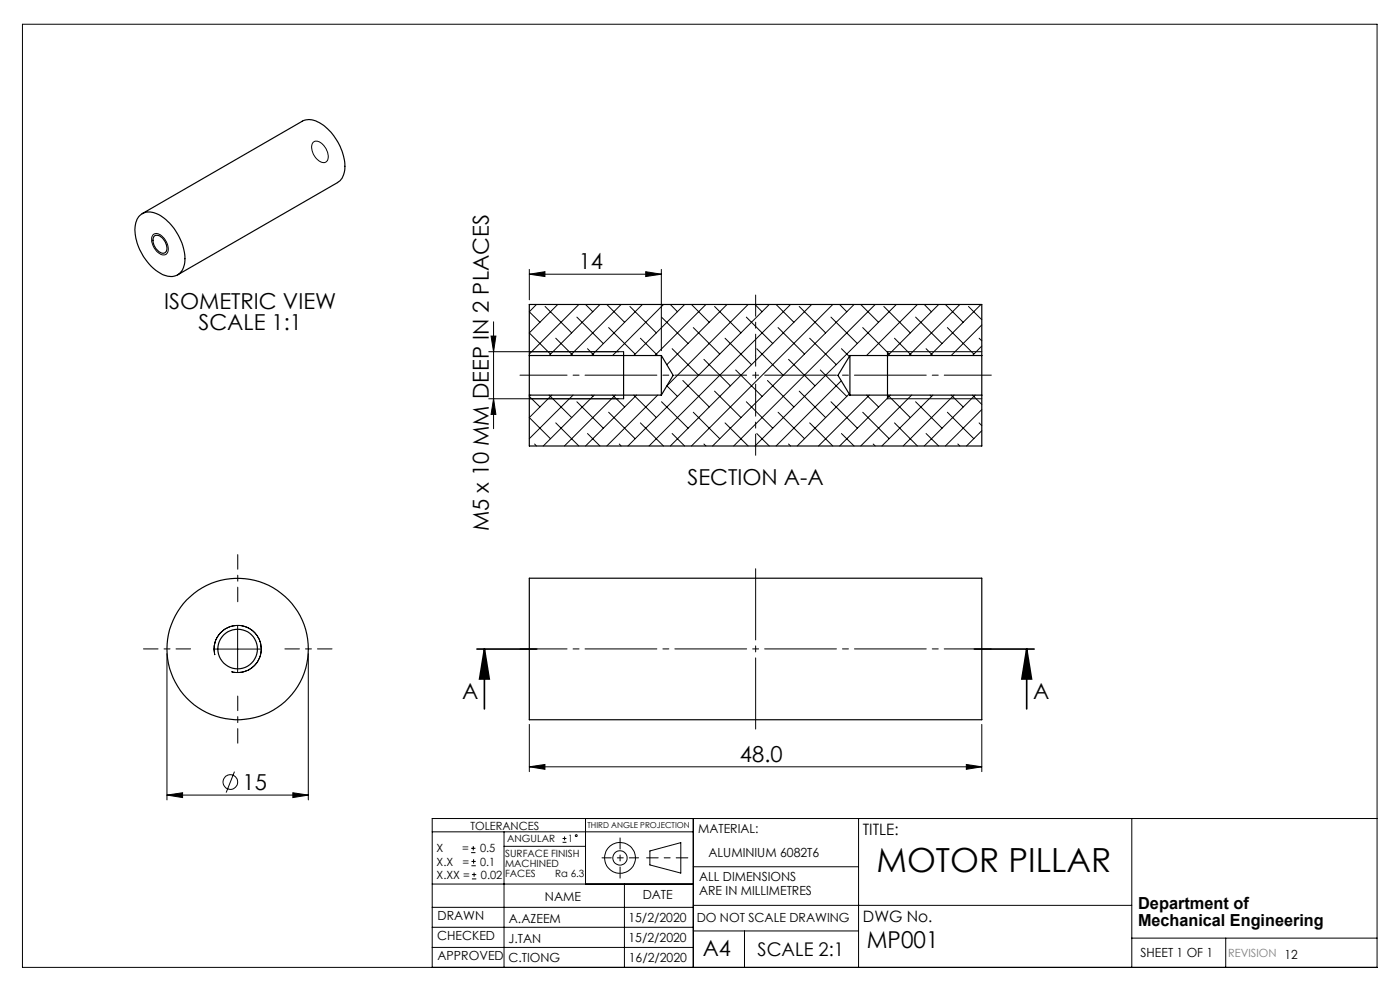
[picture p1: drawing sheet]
<svg xmlns="http://www.w3.org/2000/svg" width="297mm" height="210mm" viewBox="0 0 297 210" stroke-linecap="round" stroke-linejoin="round" font-family="sans-serif">
<g fill="none" stroke="#000" stroke-width=".21">
<path d="M4.8 5.1h287.3v200.1h-287.3zM66.4 30.2a1.73 1.73 0 0 1 2.4 .9 2.63 2.63 0 0 1 .4 3.2 2.11 2.11 0 0 1-2.6-1.3 2.55 2.55 0 0 1-.2-2.8zM32.5 49.8a1.89 1.89 0 0 1 2.5 1.1 2.3 2.3 0 0 1 .1 3.1 2.49 2.49 0 0 1-2.6-1.8l-.3-1v-.8zM112.3 58.2l3.3-.6v1.1zM112.3 57.1v6.5M112.3 58.2h28M137 57.6l3.3 .6-3.3 .5zM140.3 57.1v17.3M103.7 74.6h28.6M104.2 71.3h1l-.5 3.3zM104.7 68.3v22.6M113.8 64.6l-1.5 1.5 2.2 2.3"/>
<path d="M115.6 65l5.7 5.6M117.9 71.7l3.7 3.7M118.3 64.6l-6 6 4.5 4.5M122.4 67.3l5.6 5.6M122.8 64.6l-10.5 10.5M124.2 64.6l1.6 1.5M124.6 74l1.4 1.4M127.3 64.6l-10.8 10.8M128.7 64.6l3.8 3.8M129.1 69.5l5.6 5.6M131.8 64.6l-10.8 10.8M133.6 65l5.6 5.6"/>
<path d="M135.9 71.7l3.6 3.7M136.3 64.6l-10.8 10.8M140.3 67.3l5.7 5.6M140.8 64.6l-10.8 10.8M142.2 64.6l1.5 1.5M142.6 74l5.6 5.6M145.2 64.6l-10.8 10.8M146.7 64.6l3.8 3.8M147.1 69.5l5.6 5.6M149.3 76.2l5.6 5.6M149.8 64.6l-10.9 10.8M151.6 65l5.6 5.6"/>
<path d="M153.8 71.7l5.6 5.7M154.2 64.6l-12.7 12.7M156.1 78.5l5.6 5.6M158.3 67.3l5.6 5.6M158.7 64.6l-17.2 17.3M160.2 64.6l1.5 1.5M160.5 74l5.7 5.6M163.2 64.6l-30 30M164.6 64.6l3.8 3.8M165.1 69.5l5.6 5.6M167.3 76.2l5.6 5.6M167.7 64.6l-30 30"/>
<path d="M169.5 65l5.7 5.6M171.8 71.7l5.6 5.7M172.2 64.6l-30 30M174 78.5l5.6 5.6M176.3 67.3l5.6 5.6M176.7 64.6l-30 30M178.1 64.6l1.5 1.5M178.5 74l1.7 1.6M181.2 64.6l-30 30M182.6 64.6l3.8 3.8M183 69.5l5.6 5.6M185.7 64.6l-30.1 30"/>
<path d="M187.5 65l5.6 5.6M188.3 74.6h20M189.8 71.7l3.6 3.7M190.1 64.6l-29.9 30M194.2 67.3l5.6 5.6M194.6 64.6l-10.8 10.8M196.1 64.6l1.5 1.5M196.5 74l1.4 1.4M199.1 64.6l-10.8 10.8M200.6 64.6l3.7 3.8M201 69.5l5.6 5.6M203.6 64.6l-10.8 10.8"/>
<path d="M205.5 65l2.8 2.8M207.7 71.7l.6 .6M208.1 64.6l-10.8 10.8M208.3 68.9l-6.5 6.5M208.3 73.4l-2 2M103.7 84.6h28.6M104.7 84.6l.5 3.3h-1zM112.6 83.8l-.3 .3 2.2 2.2M113.4 94.2l.4 .4M116.5 83.8l4.8 4.8M117.1 83.8l-4.8 4.8 4.5 4.5M117.9 89.7l4.9 4.9"/>
<path d="M121.6 83.8l-9.3 9.3M122.4 85.2l5.6 5.6M124.6 92l2.7 2.6M125.5 83.8l.3 .3M126 83.8l-10.7 10.8M129.1 87.4l5.6 5.7M130 83.8l2.5 2.5M130.5 83.8l-10.8 10.8M131.4 94.2l.4 .4M134.4 83.8l4.8 4.8M135 83.8l-10.8 10.8M135.9 89.7l4.9 4.9"/>
<path d="M139.5 83.8l-10.8 10.8M140.3 85.2l5.7 5.6M141.5 81.8l2.2 2.3M142.6 92l2.6 2.6M144.9 80.7l5.6 5.6M147.1 87.4l5.6 5.7M149.3 94.2l.5 .4M151.6 83l5.6 5.6M153.8 89.7l4.9 4.9M158.3 85.2l5.6 5.6M160.5 92l2.7 2.6M162.8 80.7l5.6 5.6"/>
<path d="M165.1 87.4l5.6 5.7M167.3 94.2l.4 .4M169.5 83l5.7 5.6M171.8 89.7l4.9 4.9M176.3 85.2l5.6 5.6M178.5 80.8l-13.9 13.8M178.5 92l2.7 2.6M180.2 83.6l-11.1 11M183 87.4l5.6 5.7M183.8 83.8l2.6 2.5M184.4 83.8l-10.8 10.8M185.2 94.2l.5 .4"/>
<path d="M188.3 84.6h20M188.3 83.8l4.8 4.8M188.9 83.8l-10.8 10.8M189.8 89.7l4.8 4.9M193.4 83.8l-10.8 10.8M194.2 85.2l5.6 5.6M196.5 92l2.6 2.6M197.3 83.8l.3 .3M197.9 83.8l-10.8 10.8M201 87.4l5.6 5.7M201.8 83.8l2.5 2.5M202.4 83.8l-10.8 10.8"/>
<path d="M203.2 94.2l.4 .4M206.3 83.8l2 2M206.9 83.8l-10.8 10.8M207.7 89.7l.6 .6M208.3 86.9l-7.7 7.7M208.3 91.4l-3.3 3.2M35.4 138.7v31M45.4 137.7h10M45.6 139a5 5 0 0 1 4.4-6.3 5 5 0 0 1 5.4 5.4 5 5 0 0 1-6.3 4.4M50.4 132.7v10M65.4 138.7v31M112.3 153.7v10"/>
<path d="M208.3 153.7v10M35.4 168.7l3.3-.5v1zM35.4 168.7h30M49.7 163.7l-1.7 4.4M62.1 168.2l3.3 .5-3.3 .5zM91.7 176.5h55.4M99.9 179.9h1M100.4 179.5v.9M106.9 176.5v28.7M106.9 179.5h17.3M112.3 162.7l3.3-.5v1zM112.3 162.7h96"/>
<path d="M119.3 178.7h.9M119.3 177.9h.9M119.8 177.4v.9M124.2 173.6v13.9M147.1 173.6v31.6M182.1 173.6v31.6M205 162.2l3.3 .5-3.3 .5zM240.1 173.6v31.6M292.1 173.6h-200.4v31.6M91.7 196.7h55.4M91.7 192.5h55.4M91.7 187.5h55.4"/>
<path d="M99.9 180.9h1M100 183.6h.9M100 182.7h.9M100.1 186.4h.9M100.1 185.5h.9M100.5 182.3v.9M100.6 185.1v.9M132.5 187.5v17.7M137.9 180.5l6.5-1.8v6.5l-6.5-1.7zM147.1 183.9h35M147.1 197.5h35M147.1 192h93"/>
<path d="M157.9 197.5v7.7M240.1 199h52M260 199v6.2M91.7 201h55.4"/>
<circle cx="48.9" cy="165.9" r="1.55"/>
<circle cx="122.2" cy="177.3" r=".2"/>
<circle cx="131.5" cy="182" r="1.52"/>
<circle cx="131.5" cy="182" r="3.3"/>
</g>
<path d="M145.9 182h-8.7" fill="none" stroke="#000" stroke-width=".21" stroke-dasharray="15.2 1.3 1.3 1.3" stroke-dashoffset="12.8"/>
<path d="M160.3 75.4v8.4M131.5 177.7v8.6" fill="none" stroke="#000" stroke-width=".21" stroke-dasharray="15.2 1.3 1.3 1.3" stroke-dashoffset="12.9"/>
<path d="M127.7 182h7.8" fill="none" stroke="#000" stroke-width=".21" stroke-dasharray="15.2 1.3 1.3 1.3" stroke-dashoffset="13.3"/>
<path d="M101.2 137.7h12.7M102.8 137.7l1 6.3h-2.1zM102.8 137.7v12.7M206.7 137.7h12.7M217.8 137.7l1 6.3h-2zM217.8 137.7v12.7" fill="none" stroke="#000" stroke-width=".35"/>
<path d="M110.3 79.6h100M110.3 137.6h100" fill="none" stroke="#000" stroke-width=".21" stroke-dasharray="15.2 1.3 1.3 1.3" stroke-dashoffset="5.2"/>
<path d="M160.3 154.6v-34" fill="none" stroke="#000" stroke-width=".21" stroke-dasharray="15.2 1.3 1.3 1.3" stroke-dashoffset=".1"/>
<path d="M160.3 62.6v12.8M160.3 83.8v12.8" fill="none" stroke="#000" stroke-width=".21" stroke-dasharray="15.2 1.3 1.3 1.3" stroke-dashoffset="10.7"/>
<path d="M40.4 137.6h-10M50.4 127.6v-10M60.4 137.6h10M50.4 147.6v10" fill="none" stroke="#000" stroke-width=".21" stroke-dasharray="15.2 1.3 1.3 1.3" stroke-dashoffset="12.1"/>
<g fill="none" stroke="#000" stroke-width=".25">
<path d="M29.4 46a3.3 3.3 0 0 1 4.4-.4 11.3 11.3 0 0 1 5.3 10.5 3 3 0 0 1-4.6 2.1 11.5 11.5 0 0 1-5.8-10.3l.4-1.4zM30.2 45.3l33.9-19.6a4.3 4.3 0 0 1 4.7 1 11.3 11.3 0 0 1 4.3 9.8 3.1 3.1 0 0 1-1.5 2.2l-33.9 19.6M32.6 50.2a1.44 1.44 0 0 1 2.2 .8 1.98 1.98 0 0 1 .2 2.6 2.14 2.14 0 0 1-2.4-1.9l-.1-1zM112.3 75.4v8.4M112.3 75.4v-10.8h96v10.8M112.3 75.4h28M132.3 74.6v10M140.3 75.4v8.4M140.3 75.4l2.5 4.2-2.5 4.2M180.3 75.4v8.4M180.3 75.4h28M180.3 75.4l-2.5 4.2 2.5 4.2"/>
<path d="M188.3 74.6v10M208.3 75.4v8.4M112.3 83.8h28M112.3 83.8v10.8h96v-10.8M180.3 83.8h28M112.3 122.7h96v30h-96z"/>
<circle cx="50.4" cy="137.7" r="15"/>
<circle cx="50.4" cy="137.7" r="4.2"/>
</g>
<g fill="#000">
<path d="M137 57.6l3.3 .6-3.3 .5zM112.3 58.2l3.3-.6v1.1z"/>
<path d="M104.7 84.6l.5 3.3h-1zM104.2 71.3h1l-.5 3.3z"/>
<path d="M217.8 137.7l1 6.3h-2zM102.8 137.7l1 6.3h-2.1z"/>
<path d="M35.4 168.7l3.3-.5v1zM62.1 168.2l3.3 .5-3.3 .5z"/>
<path d="M112.3 162.7l3.3-.5v1zM205 162.2l3.3 .5-3.3 .5z"/>
</g>
<text font-size="7.1" x="185.9" y="184.9">MOTOR PILLAR</text>
<text font-size="4.9" x="183.9" y="201">MP001</text>
<g font-size="4.7">
<text x="122.8" y="57.1">14</text>
<text x="34.8" y="65.5">ISOMETRIC VIEW</text>
<text x="42.1" y="70">SCALE 1:1</text>
<text x="145.8" y="102.8">SECTION A-A</text>
<text x="103.7" y="112.7" transform="rotate(-90 103.7 112.7)">M5 x 10 MM DEEP IN 2 PLACES</text>
<text x="98" y="148.3">A</text>
<text x="219.2" y="148.3">A</text>
<text x="157" y="161.6">48.0</text>
<text x="51.5" y="167.6">15</text>
<text x="149.1" y="202.9">A4</text>
</g>
<text font-size="4" x="160.7" y="202.8">SCALE 2:1</text>
<g font-size="3.5">
<text x="241.4" y="192.8">Department of</text>
<text x="241.4" y="196.3">Mechanical Engineering</text>
</g>
<g font-size="3.3">
<text x="183" y="177.2">TITLE:</text>
<text x="183.1" y="195.7">DWG No.</text>
</g>
<g font-size="2.7">
<text x="148.1" y="176.7">MATERIAL:</text>
<text x="150.3" y="181.8">ALUMINIUM 6082T6</text>
<text x="115.6" y="191">NAME</text>
<text x="136.3" y="190.8">DATE</text>
<text x="148.3" y="186.8">ALL DIMENSIONS</text>
<text x="148.3" y="189.8">ARE IN MILLIMETRES</text>
<text x="92.8" y="195.2">DRAWN</text>
<text x="107.9" y="195.7">A.AZEEM</text>
<text x="133.3" y="195.6">15/2/2020</text>
<text x="147.8" y="195.7">DO NOT SCALE DRAWING</text>
<text x="92.8" y="199.3">CHECKED</text>
<text x="92.8" y="203.6">APPROVED</text>
<text x="107.9" y="199.9">J.TAN</text>
<text x="133.3" y="199.8">15/2/2020</text>
<text x="242" y="203">SHEET 1 OF 1</text>
<text x="107.9" y="204.1">C.TIONG</text>
<text x="133.4" y="204">16/2/2020</text>
</g>
<g font-size="2.4">
<text x="99.8" y="176">TOLERANCES</text>
<text x="92.6" y="180.8">X</text>
<text x="92.6" y="183.6">X.X</text>
<text x="98" y="180.8">=</text>
<text x="98.1" y="183.6">=</text>
<text x="101.8" y="180.8">0.5</text>
<text x="101.9" y="183.6">0.1</text>
<text x="92.6" y="186.4">X.XX =</text>
<text x="102" y="186.4">0.02</text>
</g>
<text font-size="2.4" fill="#808080" x="260.6" y="203">REVISION 12</text>
<g font-size="2.1">
<text x="107.6" y="178.6">ANGULAR</text>
<text x="120.5" y="178.6">1</text>
<text x="107.2" y="181.8">SURFACE FINISH</text>
<text x="107.2" y="183.9">MACHINED</text>
<text x="107.2" y="186">FACES</text>
<text x="117.8" y="186">Ra 6.3</text>
</g>
<text font-size="1.7" x="124.6" y="175.7">THIRD ANGLE PROJECTION</text>
</svg>
